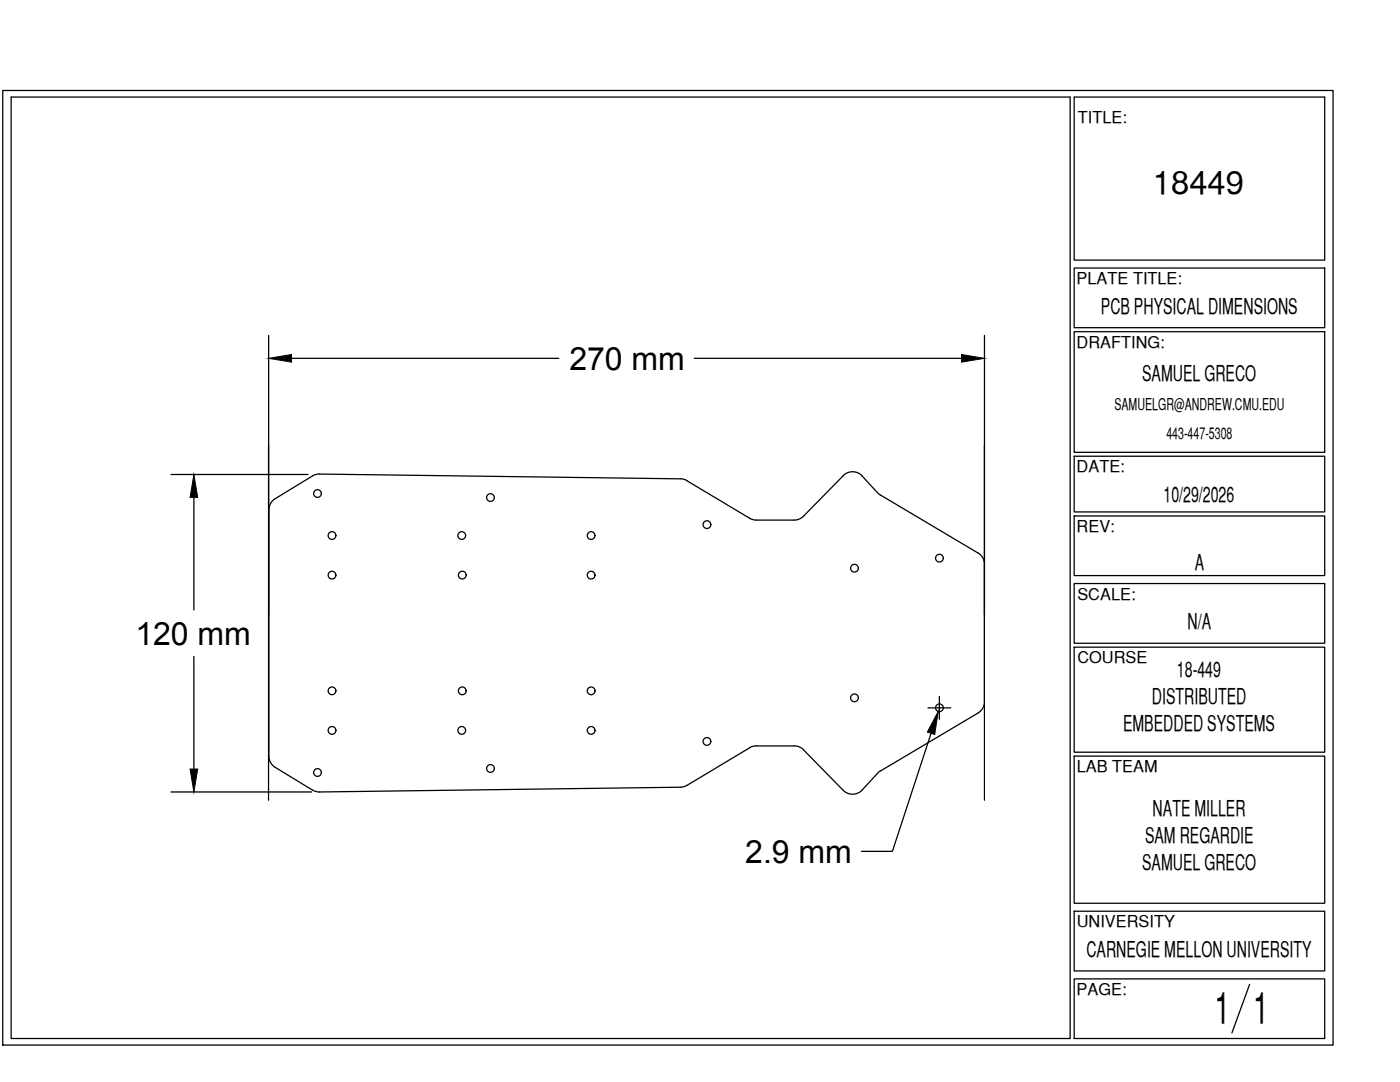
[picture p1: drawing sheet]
<svg xmlns="http://www.w3.org/2000/svg" width="279mm" height="216mm" viewBox="0 0 279 216" stroke-linecap="round" stroke-linejoin="round" font-family="sans-serif">
<!-- layer: 0 -->
<g fill="none" stroke="#000" stroke-width=".25">
<path d="M.6 18.1h265.4v190.4h-265.4zM2.2 19.4h211.4v187.8h-211.4zM214.4 19.4h50v32.5h-50zM214.4 53.5h50v11.9h-50zM214.4 66.2h50v24.1h-50zM53.6 88.8v70.9M196.5 88.8v70.9M214.4 91h50v11.2h-50zM214.4 116.4h50v12h-50zM214.4 103h50v11.9h-50zM214.4 129.1h50v21h-50zM214.4 150.9h50v29.3h-50z"/>
<path d="M214.4 181.8h50v11.9h-50zM214.4 195.3h50v11.9h-50zM249.4 196.4l-3.5 9.7"/>
</g>
<!-- layer: Perimiter -->
<path d="M62.4 95l-7.5 4.5M62.4 95l.6-.3 .8-.1 72 .9M135.8 95.5l1.3 .4M137.1 95.9l12.8 7.7 1.1 .2h7.5M158.5 103.8l1.2-.3 .7-.5 7.9-8a2.62 2.62 0 0 1 3.8 0l3.4 3.7 19.7 11.6M195.2 110.3a2.66 2.66 0 0 1 1.3 2.3v27.4a2.58 2.58 0 0 1-1.3 2.3l-19.7 11.7-3.4 3.6a2.62 2.62 0 0 1-3.8 .1l-8.2-8.4-.8-.3-.8-.2M54.9 153.1l7.5 4.5 .6 .3 .8 .1 72-.9M149.6 149.2l-12.5 7.5-1.3 .4M158.5 148.8h-7.5l-1.4 .4" fill="none" stroke="#000" stroke-width=".25"/>
<!-- layer: Interior Holes -->
<g fill="none" stroke="#000" stroke-width=".25">
<path d="M54.9 99.5a2.66 2.66 0 0 0-1.2 2.3v49.1a2.66 2.66 0 0 0 1.2 2.2"/>
<circle cx="63.4" cy="98.5" r=".77"/>
<circle cx="97.9" cy="99.3" r=".77"/>
<circle cx="66.3" cy="106.9" r=".77"/>
<circle cx="66.3" cy="114.8" r=".77"/>
<circle cx="92.1" cy="106.9" r=".77"/>
<circle cx="92.3" cy="114.8" r=".77"/>
<circle cx="118" cy="106.9" r=".77"/>
<circle cx="118" cy="114.8" r=".77"/>
<circle cx="141.1" cy="104.7" r=".77"/>
<circle cx="170.5" cy="113.4" r=".77"/>
<circle cx="187.5" cy="111.4" r=".77"/>
<circle cx="66.3" cy="137.8" r=".77"/>
<circle cx="92.3" cy="137.8" r=".77"/>
<circle cx="118" cy="137.8" r=".77"/>
<circle cx="170.5" cy="139.2" r=".77"/>
<circle cx="63.4" cy="154.1" r=".77"/>
<circle cx="66.3" cy="145.7" r=".77"/>
<circle cx="92.1" cy="145.7" r=".77"/>
<circle cx="97.9" cy="153.3" r=".77"/>
<circle cx="118" cy="145.7" r=".77"/>
<circle cx="141.1" cy="147.9" r=".77"/>
<circle cx="187.5" cy="141.2" r=".77"/>
</g>
<!-- layer: Annotations -->
<path d="M53.6 66.9v55.8M58.2 71.5h53.3M138.6 71.5h53.3M196.5 66.9v55.8M34.1 94.7h27.4M38.7 99.3v22.4M38.7 131v22.5M187.5 139v4.5M34.1 158h28.1M185.2 141.2h4.6M185.8 146.3l-7.7 23.6h-6.2" fill="none" stroke="#000" stroke-width=".25"/>
<path d="M53.6 71.5l4.6-.8v1.6zM191.9 70.7l4.6 .8-4.6 .8zM38.7 94.7l.8 4.6h-1.6zM37.9 153.5h1.6l-.8 4.5zM187.2 142l-.7 4.6-1.4-.5z" fill="#000" stroke="#000" stroke-width=".2"/>
<g font-size="8.7">
<text x="242.4" y="204.2">1</text>
<text x="250.1" y="204.2">1</text>
</g>
<text font-size="6.5" x="230.1" y="38.7">18449</text>
<g font-size="6.4">
<text x="113.6" y="73.8">270 mm</text>
<text x="27" y="128.6">120 mm</text>
<text x="148.7" y="172.1">2.9 mm</text>
</g>
<g font-size="4.4">
<text x="219.7" y="62.6">PCB PHYSICAL DIMENSIONS</text>
<text x="227.9" y="76.1">SAMUEL GRECO</text>
<text x="232.2" y="100.1">10/29/2026</text>
<text x="238.4" y="113.7">A</text>
<text x="237" y="125.6">N/A</text>
<text x="234.9" y="135.1">18-449</text>
<text x="229.9" y="140.5">DISTRIBUTED</text>
<text x="224.1" y="145.8">EMBEDDED SYSTEMS</text>
<text x="230" y="162.9">NATE MILLER</text>
<text x="227.9" y="173.5">SAMUEL GRECO</text>
<text x="228.5" y="168.2">SAM REGARDIE</text>
<text x="216.8" y="190.9">CARNEGIE MELLON UNIVERSITY</text>
</g>
<g font-size="3.3">
<text x="215.1" y="24.6">TITLE:</text>
<text x="214.9" y="56.7">PLATE TITLE:</text>
<text x="214.9" y="69.4">DRAFTING:</text>
<text x="222.4" y="81.8">SAMUELGR@ANDREW.CMU.EDU</text>
<text x="232.8" y="87.6">443-447-5308</text>
<text x="214.9" y="94.2">DATE:</text>
<text x="214.9" y="106.1">REV:</text>
<text x="215" y="119.7">SCALE:</text>
<text x="215" y="132.4">COURSE</text>
<text x="214.9" y="154.1">LAB TEAM</text>
<text x="214.9" y="185">UNIVERSITY</text>
<text x="214.9" y="198.5">PAGE:</text>
</g>
</svg>
